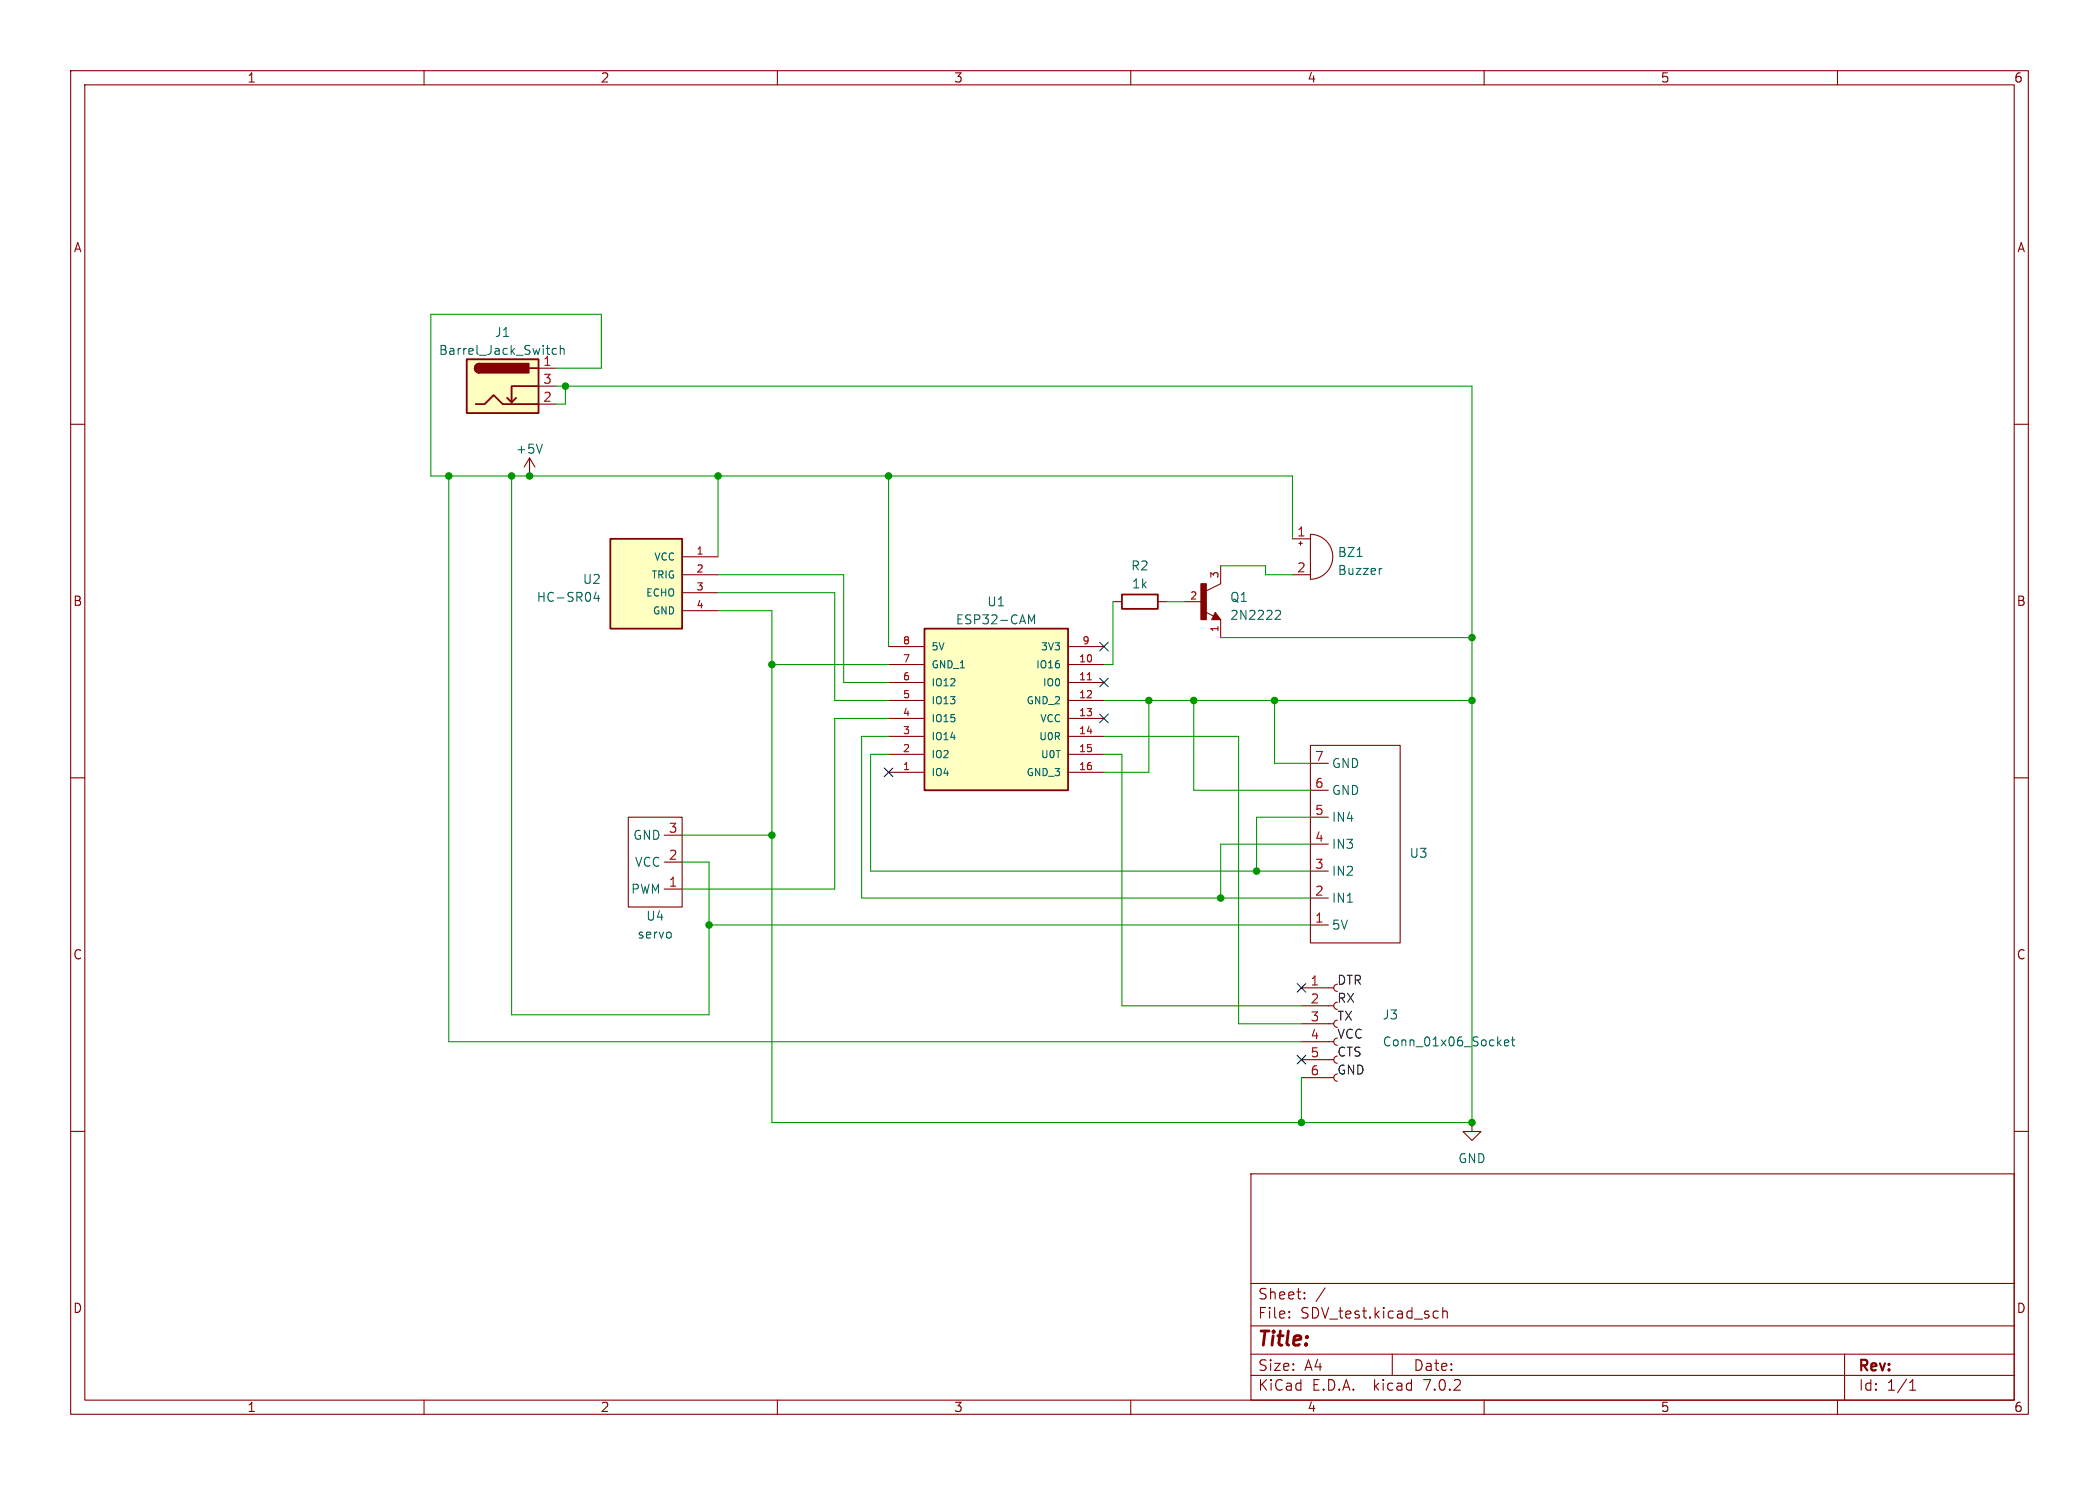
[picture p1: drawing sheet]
<svg xmlns="http://www.w3.org/2000/svg" width="297mm" height="210mm" viewBox="0 0 297 210" stroke-linecap="round" stroke-linejoin="round" font-family="sans-serif">
<g fill="none" stroke="#840000" stroke-width=".15">
<path d="M10 10h277v190h-277zM12 12h273v186h-273zM60 10v2M110 10v2M160 10v2M210 10v2M260 10v2M10 60h2M76.2 52.1h2.5M76.2 57.2h2.5M76.2 54.6h2.5M285 60h2"/>
<path d="M74.9 64.8l-.7 1.2M74.9 64.8v2.5M74.9 64.8l.8 1.2M96.5 78.7h5.1M182.9 76.2h2.5M183.8 76.8h.5M184 76.6v.5M185.4 75.6a3.2 3.2 0 0 1 3.2 3.1 3.2 3.2 0 0 1-3.2 3.2zM96.5 81.3h5.1M96.5 83.8h5.1M96.5 86.4h5.1M125.7 94h5.1"/>
<path d="M125.7 96.5h5.1M125.7 99.1h5.1M125.7 91.4h5.1M151.1 94h5.1M151.1 96.5h5.1M151.1 99.1h5.1M151.1 91.4h5.1M157.5 85.1h1.2M163.8 85.1h1.3M167.6 85.1h2.6M170.5 86.5l1.2 .6M172 86.6l.7 1h-1.3z"/>
<path d="M172.7 80v2.6l-2 1M172.7 87.6v2.6M182.9 81.3h2.5M10 110h2M88.9 115.6h7.6v12.7h-7.6zM94 118.1h2.5M125.7 109.2h5.1M125.7 101.6h5.1M125.7 104.1h5.1M125.7 106.7h5.1M151.1 109.2h5.1M151.1 101.6h5.1"/>
<path d="M151.1 104.1h5.1M151.1 106.7h5.1M185.4 105.4h12.7v28h-12.7zM185.4 119.4h2.6M185.4 115.6h2.6M185.4 111.8h2.6M185.4 108h2.6M285 110h2M94 125.7h2.5M94 121.9h2.5M184.1 139.7h4.6M185.4 130.8h2.6"/>
<path d="M185.4 127h2.6M185.4 123.2h2.6M189.2 139.2a.51 .51 0 0 0-.5 .5 .51 .51 0 0 0 .5 .5M10 160h2M184.1 152.4h4.6M184.1 149.9h4.6M184.1 147.3h4.6M184.1 144.8h4.6M184.1 142.2h4.6M189.2 151.9a.51 .51 0 0 0-.5 .5 .51 .51 0 0 0 .5 .5M189.2 149.4a.51 .51 0 0 0-.5 .5 .51 .51 0 0 0 .5 .5M189.2 146.8a.51 .51 0 0 0-.5 .5 .51 .51 0 0 0 .5 .5"/>
<path d="M189.2 144.3a.51 .51 0 0 0-.5 .5 .51 .51 0 0 0 .5 .5M189.2 141.7a.51 .51 0 0 0-.5 .5 .51 .51 0 0 0 .5 .5M208.3 158.8v1.2h1.2l-1.2 1.3-1.3-1.3h1.3M285 160h2M177 166h108v32h-108zM60 198v2M110 198v2M160 198v2M177 194.5h108M177 191.5h108M177 187.5h108M177 181.5h108"/>
<path d="M182.4 186.3h.1l-.1 .1M182.4 185.5h.1l-.1 .1M184.6 183.6v.1M184.6 182.8v.1M197 191.5v3M203.1 185.4l.4 .1M203.5 186.3l-.4 .1M204.1 185.5a.37 .37 0 0 1 .7 .1v.8M204.1 184.9v1.5M210 198v2M260 198v2M261 191.5v6.5"/>
<path d="M270.2 196.6h.9M270.2 195.5l.4-.4v1.5"/>
</g>
<path d="M78.7 49.3h-.3l-.3 .2v.4l.2 .2h.4M79.3 49.4l.2-.1h.3v.8M79.3 48.8v1.3M76.7 62.8l-.4 1.3M84.4 83.7l-.3 .9h.7M84.7 84.2v.8M145.5 86.9l.5 1 .4-1v1.3M180.7 86.3l.4 .1 .1 .3-.1 .2-.7 .7h.8M195.5 80.4h-.2M212.9 147.5l.6-.1-.1-.3h-.3l-.2 .1v.6h.5M213.9 147.1h.4M214 146.6v1.1l.1 .1 .2 .1" fill="none" stroke="#006464" stroke-width=".15"/>
<g fill="#ffffc2" stroke="#ffffc2" stroke-width=".14">
<path d="M86.4 76.2h10.1v12.7h-10.1z"/>
<path d="M66 50.8h10.2v7.6h-10.2z"/>
<path d="M130.8 88.9h20.3v22.9h-20.3z"/>
</g>
<path d="M66 50.8h10.2v7.6h-10.2zM67.3 57.2h1.3l1.2-1.3 1.3 1.3h5.1M67.8 51.4a.64 .64 0 0 0-.6 .7 .64 .64 0 0 0 .6 .6M73 56.3l-.6 .6M74.9 52.1h1.3M76.2 54.6h-3.8v2.3l-.6-.6M86.4 76.2h10.1v12.7h-10.1zM130.8 88.9h20.3v22.9h-20.3zM158.7 84.1h5.1v2h-5.1zM172 87.1l.1 .3h-.4l.3-.5 .5 .6h-.8" fill="none" stroke="#840000" stroke-width=".25"/>
<g fill="#840000" stroke="#840000" stroke-width=".25">
<path d="M67.4 51.6l.4-.2v1.3a.64 .64 0 0 1-.6-.4 .64 .64 0 0 1 .2-.7z"/>
<path d="M67.8 51.4h7v1.3h-7z"/>
</g>
<path d="M153.9 96.1h.5" fill="none" stroke="#a90000" stroke-width=".15"/>
<path d="M169.9 82.6h.8v5h-.8z" fill="#840000" stroke="#840000" stroke-width=".15"/>
<g fill="none" stroke="#009600" stroke-width=".15">
<path d="M78.7 52.1h6.4v-7.6h-24.1v22.8h121.9v8.9M78.7 54.6h129.6v104.2h-99.1v-72.4h-7.6M80 54.6v2.6h-1.3M63.5 67.3v80h120.6M72.4 67.3v76.2h27.9v-21.6h-3.8M101.6 67.3v11.4M125.7 67.3v24.1M101.6 81.3h17.8v15.2h6.3M101.6 83.8h16.5v15.3h7.6M109.2 94h16.5M156.2 99.1h52.1M157.5 85.1v8.9h-1.3"/>
<path d="M162.6 99.1v10.1h-6.4M165.1 85.1h2.5M168.9 99.1v12.7h16.5M172.7 80h6.4v1.3h3.8M172.7 90.2h35.6M180.3 99.1v8.9h5.1M96.5 118.1h12.7M125.7 106.7h-2.5v16.5h62.2M125.7 101.6h-7.6v24.1h-21.6M125.7 104.1h-3.8v22.9h63.5M156.2 104.1h19.1v40.7h8.8M156.2 106.7h2.5v35.5h25.4"/>
<path d="M185.4 119.4h-12.7v7.6M185.4 115.6h-7.6v7.6M100.3 130.8h85.1M184.1 152.4v6.4"/>
</g>
<path d="M155.6 95.9l1.2 1.2M155.6 90.8l1.2 1.2M156.8 95.9l-1.2 1.2M156.8 90.8l-1.2 1.2M125.1 108.6l1.2 1.2M126.3 108.6l-1.2 1.2M155.6 101l1.2 1.2M156.8 101l-1.2 1.2M183.5 139.1l1.3 1.2M184.8 139.1l-1.3 1.2M183.5 149.3l1.3 1.2M184.8 149.3l-1.3 1.2" fill="none" stroke="#000084" stroke-width=".15"/>
<g fill="#009600" stroke="#009600" stroke-width=".15">
<circle cx="125.7" cy="67.3" r=".46"/>
<circle cx="109.2" cy="94" r=".46"/>
<circle cx="101.6" cy="67.3" r=".46"/>
<circle cx="80" cy="54.6" r=".46"/>
<circle cx="63.5" cy="67.3" r=".46"/>
<circle cx="74.9" cy="67.3" r=".46"/>
<circle cx="72.4" cy="67.3" r=".46"/>
<circle cx="184.1" cy="158.8" r=".46"/>
<circle cx="172.7" cy="127" r=".46"/>
<circle cx="177.8" cy="123.2" r=".46"/>
<circle cx="208.3" cy="158.8" r=".46"/>
<circle cx="109.2" cy="118.1" r=".46"/>
<circle cx="100.3" cy="130.8" r=".46"/>
<circle cx="180.3" cy="99.1" r=".46"/>
<circle cx="168.9" cy="99.1" r=".46"/>
<circle cx="162.6" cy="99.1" r=".46"/>
<circle cx="208.3" cy="90.2" r=".46"/>
<circle cx="208.3" cy="99.1" r=".46"/>
</g>
<text font-size="2.8" fill="#840000" x="178" y="190.8">Title:</text>
<g font-size="2.1" fill="#840000">
<text x="178" y="183.9">Sheet:</text>
<text x="186.2" y="183.9">/</text>
<text x="178" y="186.6">File:</text>
<text x="184" y="186.6">SDV_test.kicad_sch</text>
<text x="178" y="196.8">KiCad</text>
<text x="178" y="194">Size:</text>
<text x="184.6" y="194">A4</text>
<text x="185.7" y="196.8">E.D.A.</text>
<text x="194.4" y="196.8">kicad</text>
<text x="200" y="194">Date:</text>
<text x="201.5" y="196.8">7.0.2</text>
<text x="263" y="194.2">Rev:</text>
<text x="263" y="196.8">Id:</text>
<text x="267" y="196.8">1/1</text>
</g>
<g font-size="1.8" fill="#840000">
<text x="35" y="11.8">1</text>
<text x="85" y="11.8">2</text>
<text x="135" y="11.8">3</text>
<text x="185" y="11.8">4</text>
<text x="235" y="11.8">5</text>
<text x="285" y="11.8">6</text>
<text x="10.4" y="35.8">A</text>
<text x="285.4" y="35.8">A</text>
<text x="10.3" y="85.8">B</text>
<text x="285.3" y="85.8">B</text>
<text x="10.3" y="135.8">C</text>
<text x="285.3" y="135.8">C</text>
<text x="10.3" y="185.8">D</text>
<text x="285.3" y="185.8">D</text>
<text x="35" y="199.8">1</text>
<text x="85" y="199.8">2</text>
<text x="135" y="199.8">3</text>
<text x="185" y="199.8">4</text>
<text x="235" y="199.8">5</text>
<text x="285" y="199.8">6</text>
</g>
<g font-size="1.8" fill="#006464">
<text x="70" y="47.8">J1</text>
<text x="62" y="50.4">Barrel_Jack_Switch</text>
<text x="76.8" y="51.8">1</text>
<text x="72.9" y="64.3">+5V</text>
<text x="82.4" y="82.7">U2</text>
<text x="160" y="80.8">R2</text>
<text x="160.1" y="83.4">1k</text>
<text x="189.2" y="78.9">BZ1</text>
<text x="189.2" y="81.5">Buzzer</text>
<text x="75.9" y="85.3">HC-SR04</text>
<text x="135.2" y="88.5">ESP32-CAM</text>
<text x="139.6" y="85.9">U1</text>
<text x="174" y="85.3">Q1</text>
<text x="174" y="87.8">2N2222</text>
<text x="188.5" y="112.6">GND</text>
<text x="188.5" y="108.8">GND</text>
<text x="89.5" y="118.9">GND</text>
<text x="188.5" y="116.4">IN4</text>
<text x="89.7" y="122.7">VCC</text>
<text x="188.5" y="124">IN2</text>
<text x="188.5" y="120.2">IN3</text>
<text x="199.4" y="121.5">U3</text>
<text x="89.2" y="126.6">PWM</text>
<text x="91.4" y="130.4">U4</text>
<text x="188.5" y="131.6">5V</text>
<text x="188.5" y="127.8">IN1</text>
<text x="90.1" y="132.9">servo</text>
<text x="195.6" y="144.3">J3</text>
<text x="195.6" y="148.1">Conn_01x06_Socket</text>
<text x="206.3" y="164.7">GND</text>
</g>
<g font-size="1.8" fill="#a90000">
<text x="76.8" y="56.9">2</text>
<text x="76.8" y="54.4">3</text>
<text x="183.5" y="75.9">1</text>
<text x="183.5" y="81">2</text>
<text x="186" y="107.7">7</text>
<text x="186" y="111.5">6</text>
<text x="94.6" y="117.9">3</text>
<text x="186" y="119.1">4</text>
<text x="186" y="115.3">5</text>
<text x="94.6" y="125.5">1</text>
<text x="94.6" y="121.7">2</text>
<text x="186" y="122.9">3</text>
<text x="186" y="130.6">1</text>
<text x="186" y="126.7">2</text>
<text x="185.4" y="139.4">1</text>
<text x="185.4" y="142">2</text>
<text x="185.4" y="144.5">3</text>
<text x="185.4" y="147.1">4</text>
<text x="185.4" y="149.6">5</text>
<text x="185.4" y="152.1">6</text>
</g>
<g font-size="1.8" fill="#0f0f0f">
<text x="189.2" y="139.4">DTR</text>
<text x="189.2" y="141.9">RX</text>
<text x="189.2" y="149.5">CTS</text>
<text x="189.2" y="144.4">TX</text>
<text x="189.2" y="147">VCC</text>
<text x="189.2" y="152.1">GND</text>
</g>
<g font-size="1.4" fill="#006464">
<text x="92" y="82">TRIG</text>
<text x="92.4" y="79.4">VCC</text>
<text x="91.3" y="84.5">ECHO</text>
<text x="92.2" y="87.1">GND</text>
<text x="131.8" y="94.7">GND_1</text>
<text x="131.8" y="92.1">5V</text>
<text x="146.5" y="94.7">IO16</text>
<text x="147.1" y="92.1">3V3</text>
<text x="131.8" y="99.8">IO13</text>
<text x="131.8" y="97.2">IO12</text>
<text x="145.1" y="99.8">GND_2</text>
<text x="147.4" y="97.2">IO0</text>
<text x="131.8" y="107.4">IO2</text>
<text x="131.8" y="104.8">IO14</text>
<text x="131.8" y="102.3">IO15</text>
<text x="146.9" y="104.8">U0R</text>
<text x="147" y="102.3">VCC</text>
<text x="147.1" y="107.4">U0T</text>
<text x="131.8" y="109.9">IO4</text>
<text x="145.1" y="109.9">GND_3</text>
</g>
<g font-size="1.4" fill="#a90000">
<text x="98.5" y="78.5">1</text>
<text x="98.5" y="81">2</text>
<text x="98.5" y="83.6">3</text>
<text x="172.5" y="81.9" transform="rotate(-90 172.5 81.9)">3</text>
<text x="98.5" y="86.1">4</text>
<text x="168.3" y="84.8">2</text>
<text x="172.5" y="89.5" transform="rotate(-90 172.5 89.5)">1</text>
<text x="127.7" y="93.7">7</text>
<text x="127.7" y="91.2">8</text>
<text x="152.6" y="93.7">10</text>
<text x="153.1" y="91.2">9</text>
<text x="127.7" y="101.3">4</text>
<text x="127.7" y="98.8">5</text>
<text x="127.7" y="96.3">6</text>
<text x="152.6" y="96.3">11</text>
<text x="152.6" y="98.8">12</text>
<text x="152.6" y="101.3">13</text>
<text x="127.7" y="106.4">2</text>
<text x="127.7" y="103.9">3</text>
<text x="152.6" y="103.9">14</text>
<text x="152.6" y="106.4">15</text>
<text x="127.7" y="109">1</text>
<text x="152.6" y="109">16</text>
</g>
</svg>
